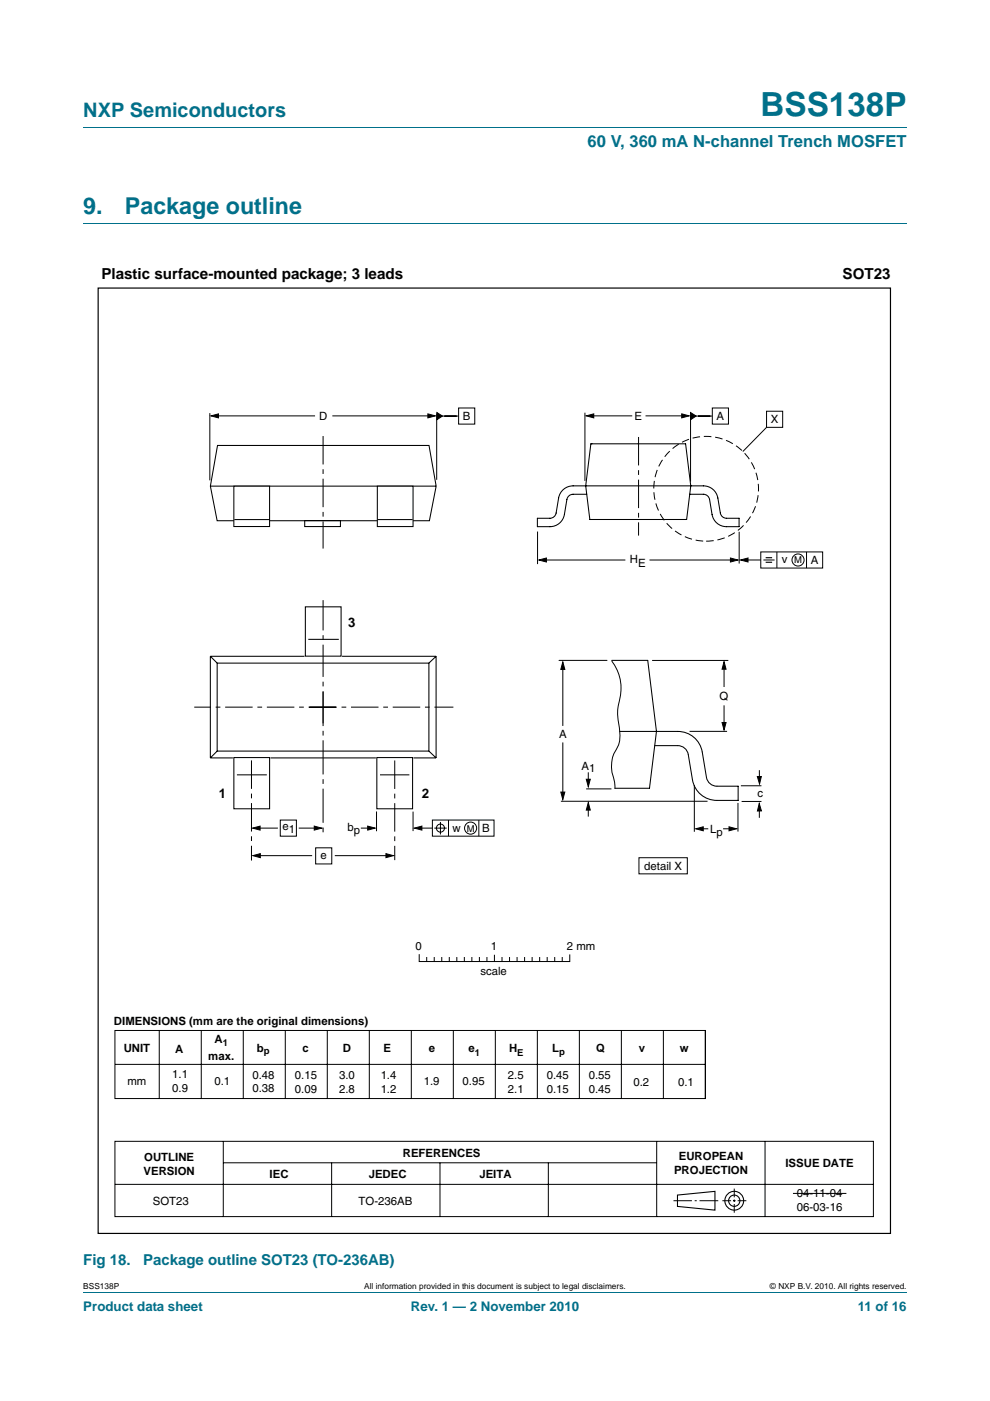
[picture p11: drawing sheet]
<svg xmlns="http://www.w3.org/2000/svg" width="210mm" height="297mm" viewBox="0 0 210 297" stroke-linecap="round" stroke-linejoin="round" font-family="sans-serif">
<path d="M17.7 27h174.6M17.7 47.4h174.6M17.7 273.9h174.6" fill="none" stroke="#00708a" stroke-width=".21"/>
<g fill="none" stroke="#000" stroke-width=".21">
<path d="M44.5 87.6v14.2M45.7 88.2h21.1M70.5 88.2h21M92.6 87.7v14M93.2 88.2h4M97.3 86.5h3.4v3.4h-3.4zM124.1 87.5v14.5M125.1 88.2h9M136.9 88.2h8.5M146.5 88.1v14M147 88.2h4.1M151.1 86.5h3.4v3.4h-3.4z"/>
<path d="M162.6 87.2h3.4v3.4h-3.4zM162.6 90.6l-5 5.1M114 112.7v6.9M115.1 118.7h17.5M137.8 118.7h17.7M156.8 112.7v6.8M157.9 118.7h3.5M161.4 117h13.1v3.4h-13.1zM161.9 118.7h2.4M164.8 117v3.4M171.1 117v3.4M119.4 157.4v11.1"/>
<path d="M119.4 141.4v12.5M129.7 140.2a9.9 9.9 0 0 1 1.4 9.4 12.4 12.4 0 0 0 .3 5.2 6.2 6.2 0 0 1-1.2 4.9 7.8 7.8 0 0 0 .1 6l.1 1.5M138.3 140h16.2M146.3 155.1h7.9M153.6 141.1v4.6M153.6 149.5v4.5M54.5 175.6h4.4M59.4 173.9h3.5v3.4h-3.5zM63.4 175.6h4M67 179.8h3.4v3.4h-3.4zM76.5 175.6h2.2M79.9 172v4.2"/>
<path d="M87.6 172.1v4.1M88.8 175.6h2.9M91.7 173.9h13.1v3.4h-13.1zM92.1 175.6h2.6M93.4 174.3v2.6M95.1 173.9v3.4M101.6 173.9v3.4M119 169.9h31.1M124.8 163.7v2.6M124.8 171.1v2M147.3 166.4v10M148.5 175.7h1.7"/>
<path d="M153.4 175.7h1.7M156.5 170.2v6.1M157.1 166.6h4.4M157.3 169.9h4.2M161.1 171.3v2.1M161.1 163.3v2.4M54.5 181.4h11.7M71 181.4h11.6M135.5 181.9h10.3v3.4h-10.3zM24.4 218.5h125.2v14.4h-125.2zM33.8 218.5v14.4M42.7 218.5v14.4"/>
<path d="M51.6 218.5v14.4M60.5 218.5v14.4M69.4 218.5v14.4M78.3 218.5v14.4M87.2 218.4v14.5M88.9 202.4v1.5h31.9v-1.4M90.5 203v.8M92.1 203v.8M93.7 203v.8M95.3 203v.8M96.2 218.5v14.4M96.9 203v.8"/>
<path d="M98.5 203v.8M100.1 203v.8M101.7 203v.8M103.3 203v.8M104.9 202.5v1.3M105.1 218.5v14.4M106.5 203v.8M108.1 203v.8M109.7 203v.8M111.3 203v.8M112.9 203v.8M114 218.5v14.4"/>
<path d="M114.5 203v.8M116.1 203v.8M117.7 203v.8M119.3 203v.8M122.9 218.5v14.4M131.8 218.5v14.4M140.7 218.5v14.4M149.6 218.5v14.4M24.4 225.7h125.2M24.4 242h160.8v15.9h-160.8zM24.4 251.1h160.9M47.4 242v15.9"/>
<path d="M47.4 246.5h91.8M70.3 246.5v11.4M93.3 246.5v11.4M116.3 246.5v11.4M139.3 242v15.9M142.9 254.6h3.9M147.3 254.6h.5M148.4 254.6h3.9M153.2 254.6h1.9M155.5 254.6h.5M155.7 252v1.9M155.7 254.3v.5"/>
<path d="M155.7 255.3v1.8M156.5 254.6h1.8M162.3 242v15.9"/>
<circle cx="169.3" cy="118.7" r="1.28"/>
<circle cx="93.4" cy="175.6" r=".86"/>
<circle cx="99.8" cy="175.6" r="1.28"/>
</g>
<g fill="none" stroke="#000" stroke-width=".23">
<path d="M143.7 253.4l7.9-.8v4l-7.9-.8z"/>
<circle cx="155.7" cy="254.6" r="1.99"/>
<circle cx="155.7" cy="254.6" r="1.2"/>
</g>
<g fill="#000" stroke="#000" stroke-width=".21">
<path d="M44.8 88.2l1.5-.5v.9zM90.8 87.7l1.5 .5-1.5 .4zM92.7 87.5l1.1 .7-1.1 .8zM124.4 88.2l1.5-.5v.9zM144.6 87.7l1.6 .5-1.6 .4zM146.5 87.5l1.1 .7-1.1 .8zM114.3 118.7l1.6-.4v.9zM154.9 118.3l1.6 .4-1.6 .5zM157.1 118.7l1.6-.4v.9zM119.4 140.3l.4 1.6h-.9zM153.6 140.3l.4 1.6h-.9zM153.1 153.2h.9l-.4 1.6z"/>
<path d="M53.6 175.6l1.6-.4v.8zM66.7 175.2l1.5 .4-1.5 .4zM78 175.2l1.6 .4-1.6 .4zM87.9 175.6l1.6-.4v.8zM118.9 167.9h.9l-.4 1.6zM124.8 170.2l.4 1.6h-.8zM124.4 165.2h.8l-.4 1.6zM147.6 175.7l1.6-.4v.8zM154.6 175.3l1.6 .4-1.6 .4zM161 170.4l.5 1.5-.8 .1zM160.6 164.6h.9l-.4 1.6zM53.6 181.4l1.6-.4v.8z"/>
<path d="M81.9 181l1.5 .4-1.5 .4z"/>
</g>
<path d="M65.6 149.9h30.6M71.3 149.9h-30.1" fill="none" stroke="#000" stroke-width=".21" stroke-dasharray="5.8 1 1 1" stroke-linecap="butt"/>
<path d="M68.5 153.4v-26.2" fill="none" stroke="#000" stroke-width=".21" stroke-dasharray="6.8 1 1 1" stroke-linecap="butt"/>
<path d="M68.5 146.7v29.9" fill="none" stroke="#000" stroke-width=".21" stroke-dasharray="7.2 1 1 1" stroke-linecap="butt"/>
<path d="M162.4 118.2h1.4M162.4 119.2h1.4" fill="none" stroke="#000" stroke-width=".24"/>
<path d="M20.8 61.1h168.1v200.4h-168.1z" fill="none" stroke="#000" stroke-width=".25"/>
<g fill="none" stroke="#000" stroke-width=".22">
<path d="M46.1 94.4h44.9l1.5 8.7-1.4 7.3h-45l-1.5-7.3zM44.6 103.1h47.9M64.6 110.4h7.6v1.2h-7.6zM44.6 139.1l1.5 1.5M44.6 139.1v21.6M44.6 139.1h20M64.8 128.7h7.5v10.4h-7.5zM65.4 135.6h6.5M72.5 139.1h20M92.5 139.1l-1.5 1.5M92.5 139.1v21.6M46.1 140.6h44.9v18.6h-44.9z"/>
<path d="M46.1 159.2l-1.5 1.5M91 159.2l1.5 1.5M44.6 160.7h4.8M49.6 160.6h7.6v10.9h-7.6zM50.2 164.3h6.4M57.4 160.7h22.3M79.9 160.6h7.6v10.9h-7.6zM80.6 164.3h6.2M87.7 160.7h4.8"/>
</g>
<circle cx="149.8" cy="103.6" r="11.1" fill="none" stroke="#000" stroke-width=".21" stroke-dasharray="1.6 .8" stroke-linecap="butt"/>
<path d="M68.5 92.4v23.9M135.4 92.6v21M53.3 161.2v21.2M83.7 161.2v21.2" fill="none" stroke="#000" stroke-width=".21" stroke-dasharray="6 1 1 1" stroke-linecap="butt"/>
<path d="M49.6 103.1h7.6v8.5h-7.6z" fill="#fff" stroke="#000" stroke-width=".22"/>
<path d="M49.7 110.2h7.4" fill="none" stroke="#000" stroke-width=".22"/>
<path d="M80 103.1h7.6v8.5h-7.6z" fill="#fff" stroke="#000" stroke-width=".22"/>
<path d="M125.3 94.1h20.1l1.1 8.9-.9 7.1h-20.5l-.9-7.1zM80.1 110.2h7.4M124.4 104.8h-2.8a1.33 1.33 0 0 0-1.4 1.1l-.5 3.2a3.1 3.1 0 0 1-3.1 2.6h-2.6v-1.8h2.6a1.33 1.33 0 0 0 1.4-1.1l.5-3.2a3.1 3.1 0 0 1 3.1-2.6h27.6a3.1 3.1 0 0 1 3.1 2.6l.5 3.2a1.33 1.33 0 0 0 1.3 1.1h2.7v1.8a6 6 0 0 1-4.5-.6 3.1 3.1 0 0 1-1.3-2l-.5-3.2a1.33 1.33 0 0 0-1.3-1.1h-2.9M129.7 140h7.7l1.8 15.1-1.4 12h-7.4M131.4 155.1h12.4a5.2 5.2 0 0 1 5.1 4.3l.9 5.4a2.24 2.24 0 0 0 2.3 1.9h4.5v3h-4.5a5.2 5.2 0 0 1-5.2-4.4l-.9-5.3a2.24 2.24 0 0 0-2.2-1.9h-4.9" fill="none" stroke="#000" stroke-width=".22"/>
<path d="M118.6 140h10.2M124.3 167.3h5.4M168.2 253h11.3" fill="none" stroke="#000" stroke-width=".21"/>
<text font-size="7" fill="#00708a" x="161.3" y="24.6">BSS138P</text>
<g font-size="4.9" fill="#00708a">
<text x="17.7" y="45.4">9.</text>
<text x="26.5" y="45.4">Package outline</text>
</g>
<text font-size="4.2" fill="#00708a" x="17.7" y="24.9">NXP Semiconductors</text>
<text font-size="3.5" fill="#00708a" x="124.6" y="31.1">60 V, 360 mA N-channel Trench MOSFET</text>
<g font-size="3.2">
<text x="21.5" y="59.2">Plastic surface-mounted package; 3 leads</text>
<text x="178.7" y="59.2">SOT23</text>
</g>
<g font-size="3.2" fill="#00708a">
<text x="17.7" y="268.3">Fig 18.</text>
<text x="30.4" y="268.3">Package outline SOT23 (TO-236AB)</text>
</g>
<g font-size="2.8">
<text x="73.9" y="132.9">3</text>
<text x="46.4" y="169.2">1</text>
<text x="89.4" y="169.2">2</text>
</g>
<g font-size="2.8" fill="#00708a">
<text x="17.7" y="277.9">Product data sheet</text>
<text x="87.2" y="277.9">Rev. 1 — 2 November 2010</text>
<text x="182" y="277.9">11 of 16</text>
</g>
<g font-size="2.4">
<text x="67.7" y="89">D</text>
<text x="98.2" y="89.1">B</text>
<text x="134.6" y="89.1">E</text>
<text x="152" y="89.1">A</text>
<text x="163.5" y="89.8">X</text>
<text x="133.6" y="119.3">H</text>
<text x="165.8" y="119.5">v</text>
<text x="172" y="119.6">A</text>
<text x="135.4" y="120.1">E</text>
<text x="152.6" y="148.5">Q</text>
<text x="118.6" y="156.5">A</text>
<text x="123.4" y="163.2">A</text>
<text x="125" y="163.8">1</text>
<text x="160.6" y="169">c</text>
<text x="59.9" y="176">e</text>
<text x="61.3" y="176.6">1</text>
<text x="73.7" y="176.3">b</text>
<text x="75.1" y="176.9">p</text>
<text x="96" y="176.3">w</text>
<text x="102.3" y="176.5">B</text>
<text x="150.6" y="176.7">L</text>
<text x="152" y="177.3">p</text>
<text x="68" y="182.1">e</text>
<text x="136.6" y="184.4">detail X</text>
<text x="88.1" y="201.5">0</text>
<text x="104.1" y="201.5">1</text>
<text x="120.2" y="201.5">2 mm</text>
<text x="101.9" y="206.8">scale</text>
<text x="24.2" y="217.3">DIMENSIONS (mm are the original dimensions)</text>
<text x="45.5" y="221.1">A</text>
<text x="26.2" y="223">UNIT</text>
<text x="37.1" y="223.2">A</text>
<text x="44.2" y="224.7">max.</text>
<text x="54.5" y="223">b</text>
<text x="64.2" y="223">c</text>
<text x="72.7" y="223">D</text>
<text x="81.4" y="223">E</text>
<text x="91" y="223">e</text>
<text x="99.4" y="223">e</text>
<text x="108" y="223">H</text>
<text x="117.1" y="223">L</text>
<text x="126.4" y="223">Q</text>
<text x="135.5" y="223">v</text>
<text x="144.2" y="223">w</text>
<text x="27" y="229.9">mm</text>
<text x="36.5" y="228.6">1.1</text>
<text x="36.5" y="231.5">0.9</text>
<text x="45.5" y="230">0.1</text>
<text x="53.6" y="228.7">0.48</text>
<text x="53.6" y="231.6">0.38</text>
<text x="62.5" y="228.8">0.15</text>
<text x="62.5" y="231.7">0.09</text>
<text x="71.9" y="228.8">3.0</text>
<text x="71.9" y="231.7">2.8</text>
<text x="80.7" y="228.8">1.4</text>
<text x="80.7" y="231.7">1.2</text>
<text x="89.9" y="230.1">1.9</text>
<text x="98.1" y="230.1">0.95</text>
<text x="107.7" y="228.8">2.5</text>
<text x="107.7" y="231.7">2.1</text>
<text x="116" y="228.8">0.45</text>
<text x="116" y="231.7">0.15</text>
<text x="124.9" y="228.8">0.55</text>
<text x="124.9" y="231.7">0.45</text>
<text x="134.3" y="230.2">0.2</text>
<text x="143.8" y="230.3">0.1</text>
<text x="85.4" y="245.2">REFERENCES</text>
<text x="144" y="245.9">EUROPEAN</text>
<text x="30.5" y="249.1">VERSION</text>
<text x="30.6" y="246.2">OUTLINE</text>
<text x="57.2" y="249.8">IEC</text>
<text x="78.2" y="249.8">JEDEC</text>
<text x="101.7" y="249.8">JEITA</text>
<text x="143" y="248.9">PROJECTION</text>
<text x="166.6" y="247.4">ISSUE DATE</text>
<text x="32.4" y="255.4">SOT23</text>
<text x="76.1" y="255.4">TO-236AB</text>
<text x="169" y="253.8">04-11-04</text>
<text x="169" y="256.8">06-03-16</text>
</g>
<g font-size="2">
<text x="168.5" y="119.5">M</text>
<text x="99" y="176.3">M</text>
<text x="47.2" y="221.7">1</text>
<text x="56" y="223.4">p</text>
<text x="100.7" y="223.8">1</text>
<text x="109.7" y="223.8">E</text>
<text x="118.6" y="223.6">p</text>
</g>
<g font-size="1.8">
<text x="17.7" y="273.3">BSS138P</text>
<text x="77.3" y="273.3">All information provided in this document is subject to legal disclaimers.</text>
<text x="163.3" y="273.3">© NXP B.V. 2010. All rights reserved.</text>
</g>
</svg>
